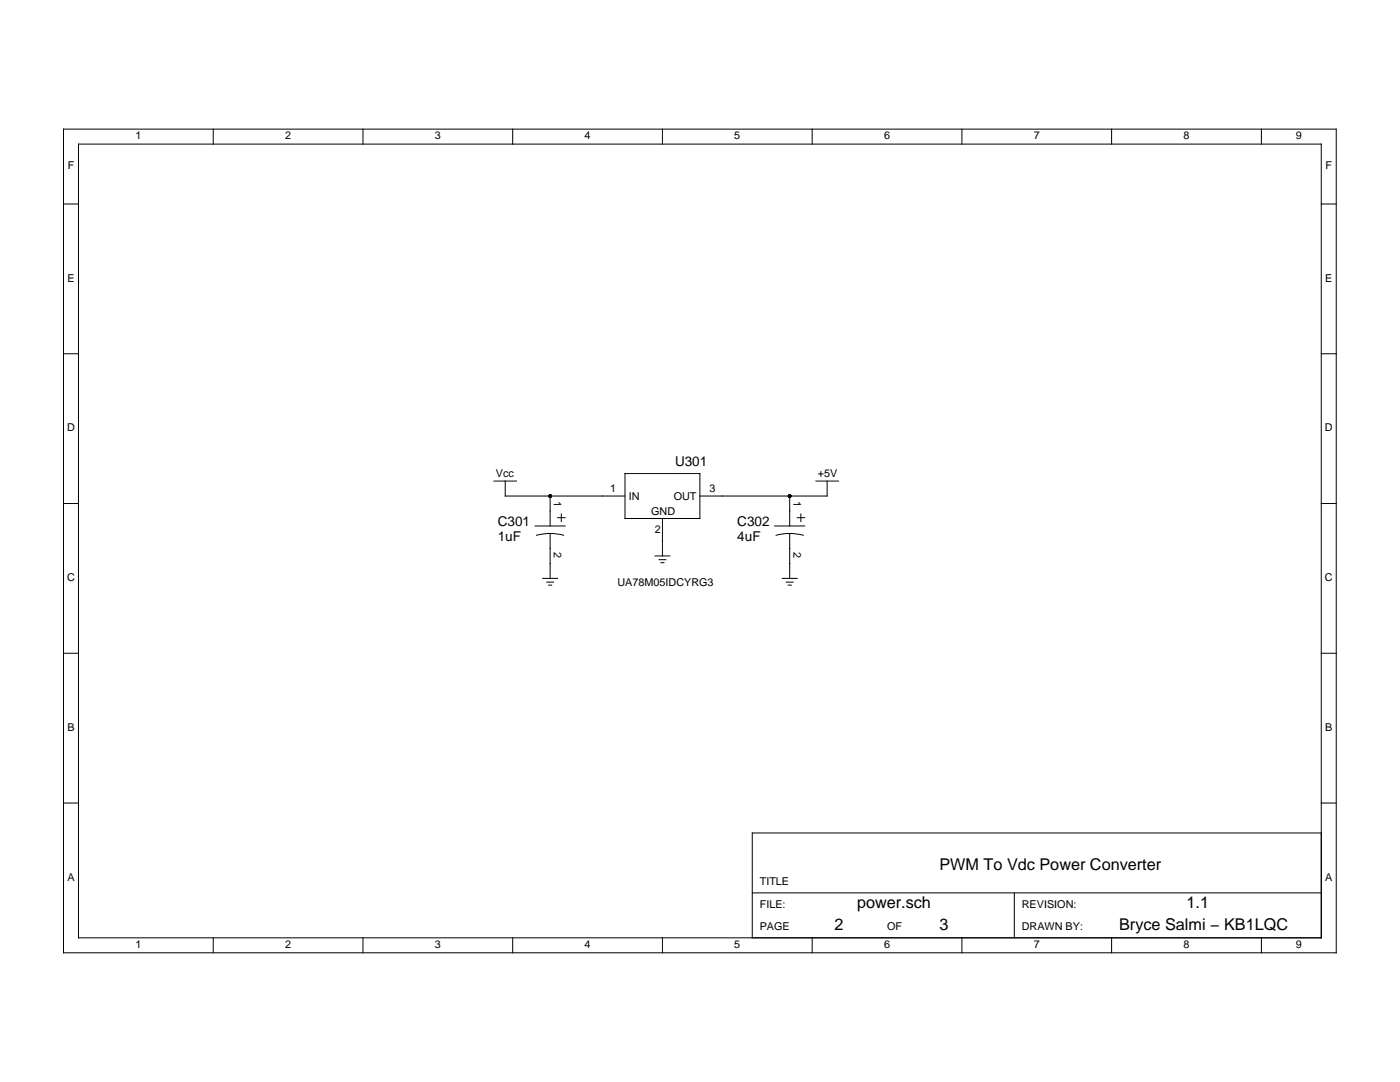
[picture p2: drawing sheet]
<svg xmlns="http://www.w3.org/2000/svg" width="279mm" height="216mm" viewBox="0 0 279 216" stroke-linecap="round" stroke-linejoin="round" font-family="sans-serif">
<g fill="none" stroke="#000" stroke-width=".2">
<path d="M12.7 25.8h254v164.3h-254zM15.7 28.8h248v158.3h-248zM42.6 25.8v3M72.4 25.8v3M102.3 25.8v3M132.2 25.8v3M162.1 25.8v3M192 25.8v3M221.9 25.8v3M251.7 25.8v3M12.7 40.7h3M263.7 40.7h3"/>
<path d="M12.7 70.6h3M263.7 70.6h3M98.6 96h4.5M100.8 96v3h23.9M109.8 99v6M124.7 94.5h15v9h-15zM157.6 99v6M162.8 96h4.5M165.1 96v3h-25.4M12.7 100.5h3M106.8 105h6M107.1 106.8a10.5 10.5 0 0 1 5.4 0"/>
<path d="M108.3 115.4h3M109.1 116.2h1.4M109.5 116.8h.6M109.8 106.4v9M111.3 103.3h1.5M112 102.6v1.5M130.7 110.9h3M131.5 111.7h1.4M131.9 112.3h.6M132.2 103.5v7.4M154.6 105h6M154.9 106.8a10.5 10.5 0 0 1 5.4 0"/>
<path d="M156.1 115.4h3M156.9 116.2h1.4M157.3 116.8h.6M157.6 106.4v9M159.1 103.3h1.5M159.8 102.6v1.5M263.7 100.5h3M12.7 130.4h3M263.7 130.4h3M12.7 160.2h3M150.1 178.2h113.6M202.4 178.2v8.9"/>
<path d="M263.7 166.2h-113.6v20.9M263.7 160.2h3M42.6 187.1v3M72.4 187.1v3M102.3 187.1v3M132.2 187.1v3M162.1 187.1v3M192 187.1v3M221.9 187.1v3M251.7 187.1v3"/>
</g>
<g fill="#000">
<circle cx="109.8" cy="99" r=".37"/>
<circle cx="157.6" cy="99" r=".37"/>
</g>
<g font-size="3.2">
<text x="187.5" y="173.7">PWM To Vdc Power Converter</text>
<text x="166.6" y="185.6">2</text>
<text x="171.1" y="181.2">power.sch</text>
<text x="187.5" y="185.6">3</text>
<text x="223.3" y="185.6">Bryce Salmi − KB1LQC</text>
<text x="236.8" y="181.2">1.1</text>
</g>
<g font-size="2.7">
<text x="134.7" y="93">U301</text>
<text x="99.3" y="105">C301</text>
<text x="99.3" y="107.9">1uF</text>
<text x="147.1" y="105">C302</text>
<text x="147.1" y="107.9">4uF</text>
</g>
<g font-size="2.2">
<text x="27" y="27.8">1</text>
<text x="56.9" y="27.8">2</text>
<text x="86.8" y="27.8">3</text>
<text x="116.7" y="27.8">4</text>
<text x="146.5" y="27.8">5</text>
<text x="176.4" y="27.8">6</text>
<text x="206.3" y="27.8">7</text>
<text x="236.2" y="27.8">8</text>
<text x="258.6" y="27.8">9</text>
<text x="13.5" y="33.8">F</text>
<text x="264.5" y="33.8">F</text>
<text x="13.4" y="56.2">E</text>
<text x="264.5" y="56.2">E</text>
<text x="13.4" y="86.1">D</text>
<text x="264.4" y="86.1">D</text>
<text x="99" y="95.2">Vcc</text>
<text x="163.2" y="95.2">+5V</text>
<text x="110.5" y="100" transform="rotate(90 110.5 100)">1</text>
<text x="121.7" y="98.2">1</text>
<text x="125.5" y="99.7">IN</text>
<text x="134.4" y="99.7">OUT</text>
<text x="141.6" y="98.2">3</text>
<text x="158.4" y="100" transform="rotate(90 158.4 100)">1</text>
<text x="130" y="102.7">GND</text>
<text x="130.7" y="106.4">2</text>
<text x="110.5" y="110.2" transform="rotate(90 110.5 110.2)">2</text>
<text x="158.4" y="110.2" transform="rotate(90 158.4 110.2)">2</text>
<text x="13.4" y="116">C</text>
<text x="123.2" y="116.9">UA78M05IDCYRG3</text>
<text x="264.4" y="116">C</text>
<text x="13.4" y="145.9">B</text>
<text x="264.5" y="145.9">B</text>
<text x="13.4" y="175.7">A</text>
<text x="151.6" y="176.7">TITLE</text>
<text x="264.5" y="175.7">A</text>
<text x="151.6" y="181.2">FILE:</text>
<text x="151.6" y="185.6">PAGE</text>
<text x="177" y="185.6">OF</text>
<text x="203.9" y="181.2">REVISION:</text>
<text x="203.9" y="185.6">DRAWN BY:</text>
<text x="27" y="189.2">1</text>
<text x="56.9" y="189.2">2</text>
<text x="86.8" y="189.2">3</text>
<text x="116.7" y="189.2">4</text>
<text x="146.5" y="189.2">5</text>
<text x="176.4" y="189.2">6</text>
<text x="206.3" y="189.2">7</text>
<text x="236.2" y="189.2">8</text>
<text x="258.6" y="189.2">9</text>
</g>
</svg>
